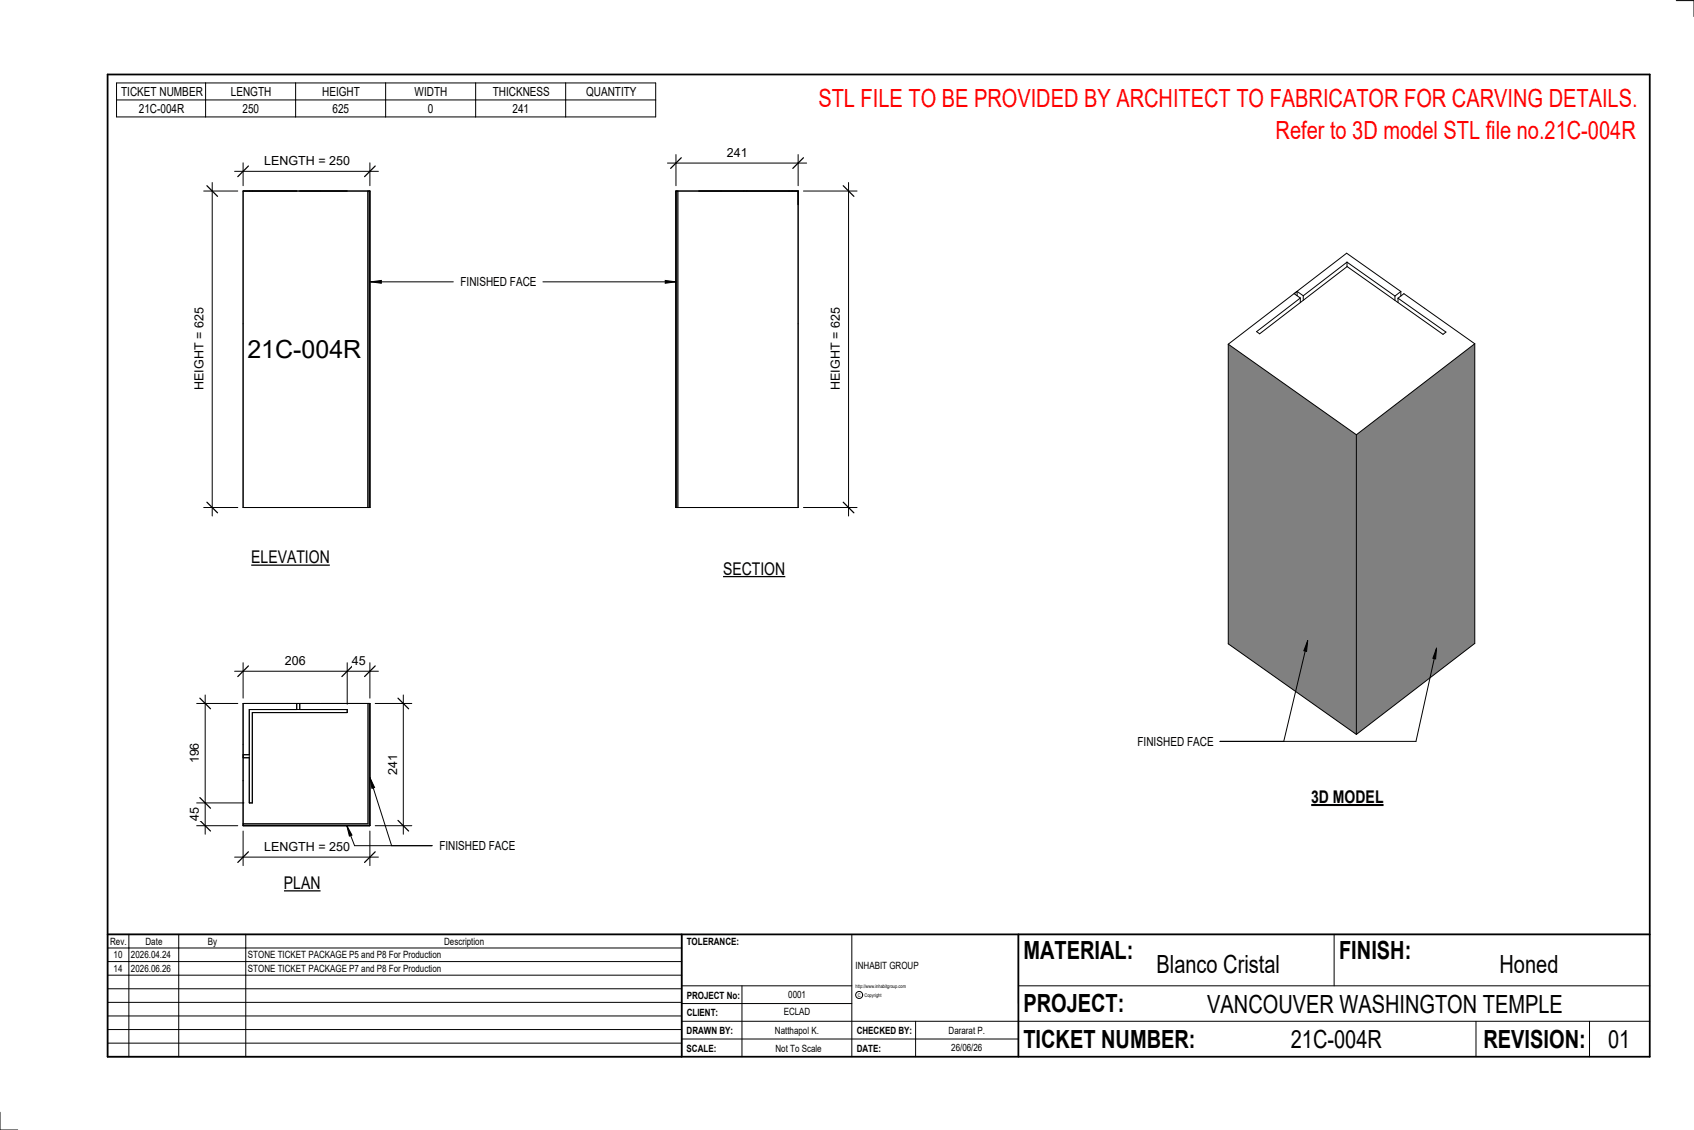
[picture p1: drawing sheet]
<svg xmlns="http://www.w3.org/2000/svg" width="914mm" height="610mm" viewBox="0 0 914 610" stroke-linecap="round" stroke-linejoin="round" font-family="sans-serif">
<g fill="#808080">
<path d="M663 186l69 49v161l-69-49z"/>
<path d="M732 235l64-50v162l-64 49z"/>
</g>
<g fill="none" stroke="#000" stroke-width=".54">
<path d="M700 157l-1 1 3 3M700 157l3 3M700 157v3M703 160v2M727 141l-24 19M727 141l26 19M727 141v3M753 160v2M756 157l-29-20-64 49M756 157l-3 3M756 157v3M702 161l-24 18 2 1 47-36 52 36 2-1-26-18"/>
<path d="M702 161v2M755 161l3-3 38 27M755 161v2M663 186l69 49M663 186v161l69 49M796 185l-64 50M796 185v162l-64 49M732 235v161"/>
</g>
<path d="M365 103h1v171h-1z" fill="#7c7c7c"/>
<path d="M365 103h66v171h-66zM366 103v171" fill="none" stroke="#000" stroke-width=".54"/>
<path d="M199 103h1v171h-1z" fill="#7c7c7c"/>
<path d="M131 103h69v171h-69zM199 103v171" fill="none" stroke="#000" stroke-width=".54"/>
<path d="M131 444h68v-65h1v66h-69z" fill="#7c7c7c"/>
<path d="M360 88h75M365 83v17M431 83v17M131 379h69v66h-69zM160 379v4M162 379v4M199 379v65h-68M135 383h52v1h-51v49h-1zM131 409h4M131 407h4" fill="none" stroke="#000" stroke-width=".54"/>
<path d="M368 85l-6 6M434 85l-6 6" fill="none" stroke="#000" stroke-width=".67"/>
<path d="M392 79h11v7h-11z" fill="#fff"/>
<path d="M458 98v180M434 103h29M434 274h29" fill="none" stroke="#000" stroke-width=".54"/>
<path d="M455 100l6 6M455 271l6 6" fill="none" stroke="#000" stroke-width=".67"/>
<g fill="#fff">
<path d="M447 166h8v44h-8z"/>
<path d="M134 181h62v15h-62z"/>
</g>
<path d="M127 92h77M131 88v12M200 88v12" fill="none" stroke="#000" stroke-width=".54"/>
<path d="M134 90l-6 5M203 90l-6 5" fill="none" stroke="#000" stroke-width=".67"/>
<path d="M143 83h45v8h-45z" fill="#fff"/>
<path d="M115 98v180M110 103h18M110 274h18" fill="none" stroke="#000" stroke-width=".54"/>
<path d="M112 100l5 6M112 271l5 6" fill="none" stroke="#000" stroke-width=".67"/>
<path d="M104 166h7v44h-7z" fill="#fff"/>
<path d="M106 379h22M111 375v75M106 433h26M106 445h22" fill="none" stroke="#000" stroke-width=".54"/>
<path d="M108 377l6 5M108 430l6 6M108 443l6 5" fill="none" stroke="#000" stroke-width=".67"/>
<g fill="#fff">
<path d="M101 401h8v11h-8z"/>
<path d="M101 436h8v7h-8z"/>
</g>
<path d="M131 358v19M187 358v22M200 358v19M127 362h77" fill="none" stroke="#000" stroke-width=".54"/>
<path d="M134 359l-6 6M190 359l-5 6M203 359l-6 6" fill="none" stroke="#000" stroke-width=".67"/>
<g fill="#fff">
<path d="M154 353h11v7h-11z"/>
<path d="M190 353h7v7h-7z"/>
</g>
<path d="M131 448v19M200 448v19M127 462h77" fill="none" stroke="#000" stroke-width=".54"/>
<path d="M134 460l-6 5M203 460l-6 5" fill="none" stroke="#000" stroke-width=".67"/>
<path d="M143 453h45v8h-45z" fill="#fff"/>
<path d="M203 379h19M218 375v75M203 445h19" fill="none" stroke="#000" stroke-width=".54"/>
<path d="M215 377l6 5M215 443l6 5" fill="none" stroke="#000" stroke-width=".67"/>
<path d="M208 407h8v11h-8z" fill="#fff"/>
<g fill="none" stroke="#000" stroke-width=".54">
<path d="M905 0h9v9M460 504v66M720 504v28M891 504h-341v37M368 532h92M401 532v38M550 532h341M368 551h523M368 541h92M494 551v19M797 551v19M858 551v19"/>
<path d="M368 561h182M0 600v10h10"/>
<circle cx="464" cy="537" r="1.9"/>
</g>
<path d="M58 40h833v530h-833zM58 504h833M368 504v66M550 504v66" fill="none" stroke="#000" stroke-width=".96"/>
<g fill="#fff">
<path d="M652 534h192v15h-192z"/>
<path d="M513 562h17v6h-17z"/>
<path d="M425 533h10v6h-10z"/>
<path d="M423 543h15v6h-15z"/>
<path d="M418 553h24v6h-24z"/>
<path d="M624 513h68v15h-68z"/>
<path d="M809 513h33v15h-33z"/>
<path d="M512 553h20v6h-20z"/>
<path d="M697 553h49v15h-49z"/>
<path d="M442 45h443v16h-443z"/>
<path d="M868 553h12v15h-12z"/>
<path d="M61 512h5v6h-5z"/>
<path d="M61 520h5v6h-5z"/>
</g>
<path d="M58 504h310v66h-310zM58 519h310M58 511h310M70 504v66M96 504v66M133 504v66M58 533h310M58 526h310M58 555h310M58 548h310M58 541h310M58 563h310" fill="none" stroke="#000" stroke-width=".54"/>
<path d="M136 295h42v11h-42z" fill="#fff"/>
<path d="M136 305h42" fill="none" stroke="#000" stroke-width=".69" stroke-linecap="butt"/>
<path d="M153 471h20v11h-20z" fill="#fff"/>
<path d="M153 481h20" fill="none" stroke="#000" stroke-width=".69" stroke-linecap="butt"/>
<path d="M708 424h39v12h-39z" fill="#fff"/>
<path d="M708 434h39" fill="none" stroke="#000" stroke-width="1.1" stroke-linecap="butt"/>
<path d="M689 63h196v15h-196z" fill="#fff"/>
<path d="M200 152l6-1v2zM359 151l6 1-6 1z" fill="#000"/>
<path d="M200 152l6-1v2zM200 152h45M293 152h72M359 151l6 1-6 1z" fill="none" stroke="#000" stroke-width=".54"/>
<path d="M249 148h40v8h-40z" fill="#fff"/>
<path d="M706 346l-1 5h-1zM706 346l-13 54M775 350v5h-2zM775 350l-11 50h-105" fill="none" stroke="#000" stroke-width=".54"/>
<path d="M706 346l-1 5h-1zM775 350v5h-2z" fill="#000"/>
<g fill="#fff">
<path d="M614 396h41v8h-41z"/>
<path d="M390 302h34v10h-34z"/>
</g>
<path d="M390 311h34" fill="none" stroke="#000" stroke-width=".69" stroke-linecap="butt"/>
<path d="M63 45h291v18h-291zM63 54h291M111 45v18M160 45v18M208 45v18M257 45v18M305 45v18M200 420l2 5h-1zM200 420l11 36M187 445l3 6h-1zM187 445l4 11h42" fill="none" stroke="#000" stroke-width=".54"/>
<path d="M200 420l2 5h-1zM187 445l3 6h-1z" fill="#000"/>
<path d="M237 453h41v7h-41z" fill="#fff"/>
<g font-size="13.5" fill="#f00">
<text x="442" y="58">STL FILE TO BE PROVIDED BY ARCHITECT TO FABRICATOR FOR CARVING DETAILS.</text>
<text x="689" y="75">Refer to 3D model STL file no.21C-004R</text>
</g>
<g font-size="13.5">
<text x="134" y="193">21C-004R</text>
<text x="552" y="517">MATERIAL:</text>
<text x="723" y="517">FINISH:</text>
<text x="624" y="525">Blanco Cristal</text>
<text x="809" y="525">Honed</text>
<text x="552" y="546">PROJECT:</text>
<text x="652" y="546">VANCOUVER WASHINGTON TEMPLE</text>
<text x="552" y="565">TICKET NUMBER:</text>
<text x="697" y="565">21C-004R</text>
<text x="801" y="565">REVISION:</text>
<text x="868" y="565">01</text>
</g>
<g font-size="9.4">
<text x="136" y="304">ELEVATION</text>
<text x="390" y="310">SECTION</text>
<text x="708" y="433">3D MODEL</text>
<text x="153" y="480">PLAN</text>
</g>
<g font-size="6.7">
<text x="65" y="52">TICKET NUMBER</text>
<text x="125" y="52">LENGTH</text>
<text x="174" y="52">HEIGHT</text>
<text x="224" y="52">WIDTH</text>
<text x="266" y="52">THICKNESS</text>
<text x="316" y="52">QUANTITY</text>
<text x="75" y="61">21C-004R</text>
<text x="131" y="61">250</text>
<text x="179" y="61">625</text>
<text x="231" y="61">0</text>
<text x="277" y="61">241</text>
<text x="143" y="89">LENGTH = 250</text>
<text x="392" y="85">241</text>
<text x="249" y="154">FINISHED FACE</text>
<text x="110" y="210" transform="rotate(-90 110 210)">HEIGHT = 625</text>
<text x="453" y="210" transform="rotate(-90 453 210)">HEIGHT = 625</text>
<text x="154" y="359">206</text>
<text x="190" y="359">45</text>
<text x="614" y="402">FINISHED FACE</text>
<text x="107" y="412" transform="rotate(-90 107 412)">196</text>
<text x="214" y="418" transform="rotate(-90 214 418)">241</text>
<text x="107" y="443" transform="rotate(-90 107 443)">45</text>
<text x="143" y="459">LENGTH = 250</text>
<text x="237" y="459">FINISHED FACE</text>
</g>
<g font-size="5.4">
<text x="59" y="510">Rev.</text>
<text x="79" y="510">Date</text>
<text x="112" y="510">By</text>
<text x="240" y="510">Description</text>
<text x="371" y="510">TOLERANCE:</text>
<text x="61" y="517">10</text>
<text x="71" y="517">2026.04.24</text>
<text x="134" y="517">STONE TICKET PACKAGE P5 and P8 For Production</text>
<text x="61" y="525">14</text>
<text x="71" y="524">2026.06.26</text>
<text x="134" y="524">STONE TICKET PACKAGE P7 and P8 For Production</text>
<text x="462" y="523">INHABIT GROUP</text>
<text x="371" y="539">PROJECT No:</text>
<text x="425" y="538">0001</text>
<text x="371" y="548">CLIENT:</text>
<text x="423" y="548">ECLAD</text>
<text x="371" y="558">DRAWN BY:</text>
<text x="418" y="558">Natthapol K.</text>
<text x="462" y="558">CHECKED BY:</text>
<text x="512" y="558">Dararat P.</text>
<text x="371" y="567">SCALE:</text>
<text x="419" y="567">Not To Scale</text>
<text x="462" y="567">DATE:</text>
<text x="513" y="567">26/06/26</text>
</g>
<g font-size="2.7">
<text x="462" y="533">http://www.inhabitgroup.com</text>
<text x="463" y="538">C</text>
<text x="467" y="538">Copyright</text>
</g>
</svg>
